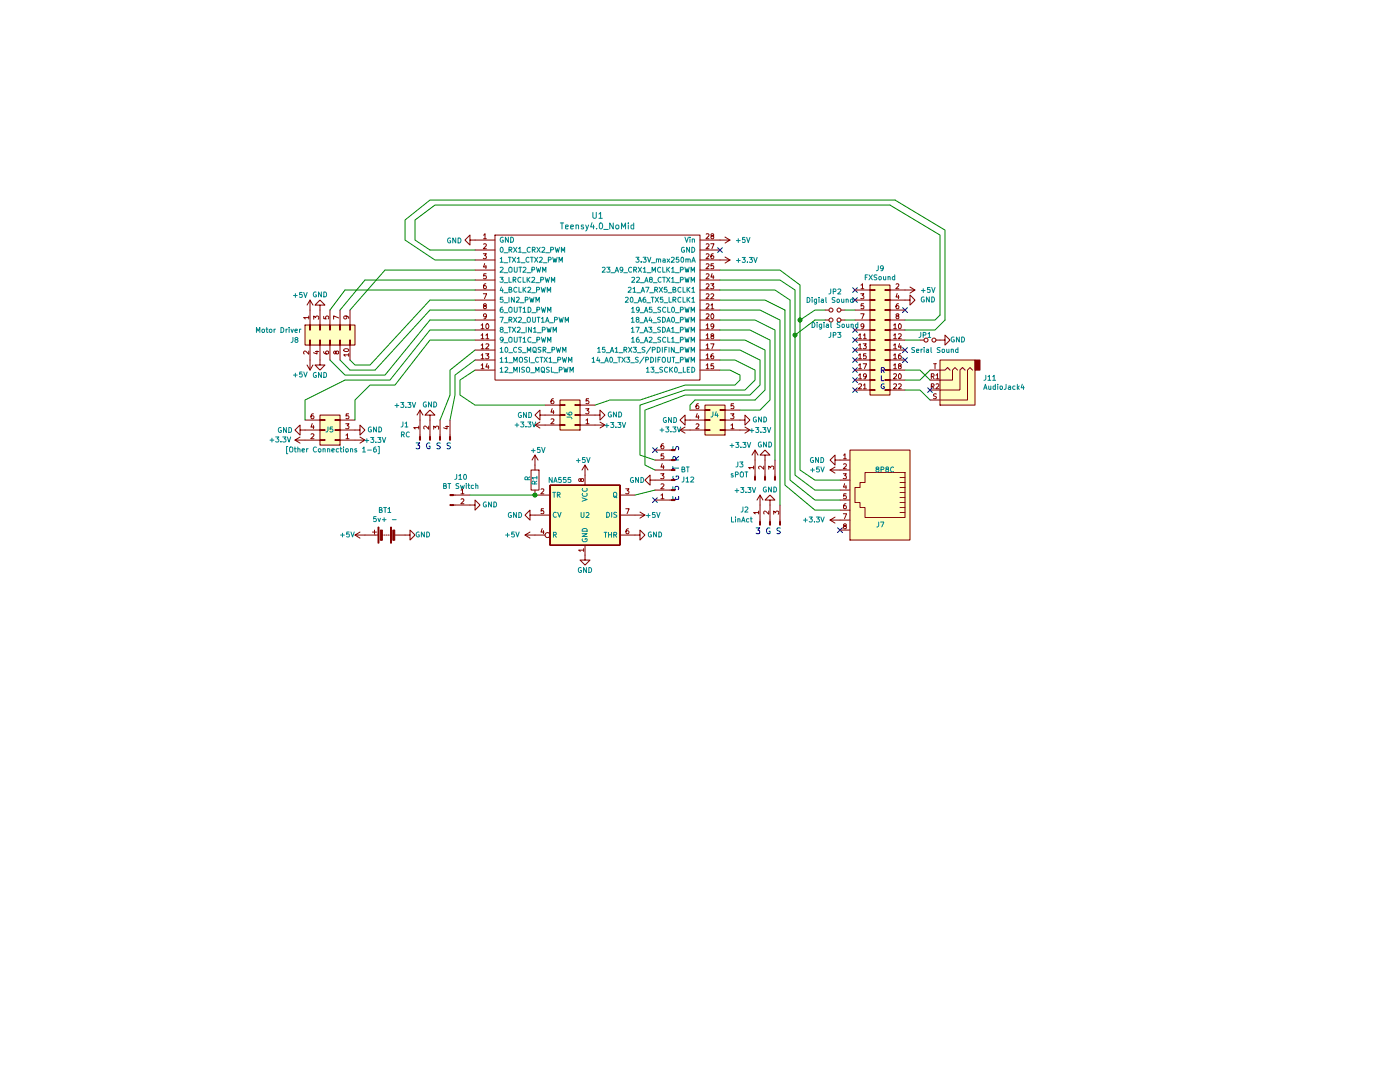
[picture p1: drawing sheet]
EESchema Schematic File Version 4
LIBS:ControlBoardT4-cache
EELAYER 29 0
EELAYER END
$Descr A4 11693 8268
encoding utf-8
Sheet 1 1
Title ""
Date ""
Rev ""
Comp ""
Comment1 ""
Comment2 ""
Comment3 ""
Comment4 ""
$EndDescr
$Comp
L Connector:Conn_01x04_Male J1
U 1 1
P 4300 4400
F 0 "J1" V 4450 4700 50  0000 R CNN
F 1 "RC" V 4350 4700 50  0000 R CNN
F 2 "Connector_PinHeader_2.54mm:PinHeader_1x04_P2.54mm_Vertical" H 4300 4400 50  0001 C CNN
F 3 "~" H 4300 4400 50  0001 C CNN
	1    4300 4400
	0    -1   -1   0   
$EndComp
$Comp
L Connector:Conn_01x03_Male J3
U 1 1
P 7650 4800
F 0 "J3" V 7800 5100 50  0000 R CNN
F 1 "sPOT" V 7700 5150 50  0000 R CNN
F 2 "Connector_PinHeader_2.54mm:PinHeader_1x03_P2.54mm_Vertical" H 7650 4800 50  0001 C CNN
F 3 "~" H 7650 4800 50  0001 C CNN
	1    7650 4800
	0    -1   -1   0   
$EndComp
$Comp
L Device:Battery BT1
U 1 1
P 3850 5350
F 0 "BT1" V 4095 5350 50  0000 C CNN
F 1 "5v+ -" V 4004 5350 50  0000 C CNN
F 2 "Connector_PinHeader_2.54mm:PinHeader_1x02_P2.54mm_Vertical" V 3850 5410 50  0001 C CNN
F 3 "~" V 3850 5410 50  0001 C CNN
	1    3850 5350
	0    -1   -1   0   
$EndComp
$Comp
L Connector_Generic:Conn_02x03_Odd_Even J4
U 1 1
P 7200 4200
F 0 "J4" H 7300 4150 50  0000 R CNN
F 1 "Other 1 & 2" V 7205 4012 50  0001 R CNN
F 2 "Connector_PinHeader_2.54mm:PinHeader_2x03_P2.54mm_Vertical" H 7200 4200 50  0001 C CNN
F 3 "~" H 7200 4200 50  0001 C CNN
	1    7200 4200
	-1   0    0    1   
$EndComp
$Comp
L Connector_Generic:Conn_02x03_Odd_Even J5
U 1 1
P 3350 4300
F 0 "J5" H 3450 4300 50  0000 R CNN
F 1 "[Other Connections 1-6]" H 3850 4500 50  0000 R CNN
F 2 "Connector_PinHeader_2.54mm:PinHeader_2x03_P2.54mm_Vertical" H 3350 4300 50  0001 C CNN
F 3 "~" H 3350 4300 50  0001 C CNN
	1    3350 4300
	-1   0    0    1   
$EndComp
$Comp
L Connector_Generic:Conn_02x03_Odd_Even J6
U 1 1
P 5750 4150
F 0 "J6" V 5800 4200 50  0000 R CNN
F 1 "Other 5 & 6" V 5755 3962 50  0001 R CNN
F 2 "Connector_PinHeader_2.54mm:PinHeader_2x03_P2.54mm_Vertical" H 5750 4150 50  0001 C CNN
F 3 "~" H 5750 4150 50  0001 C CNN
	1    5750 4150
	-1   0    0    1   
$EndComp
Text Notes 8609 4550 3    59   ~ 0
3 Y X 2 1 5 G
Text Notes 4150 4500 0    59   ~ 0
3 G S S\n
Text Notes 3050 3400 0    59   ~ 0
5 G S S S
$Comp
L Connector_Generic:Conn_02x05_Odd_Even J8
U 1 1
P 3300 3300
F 0 "J8" V 3400 3700 50  0000 R CNN
F 1 "Motor Driver" V 3300 4050 50  0000 R CNN
F 2 "Connector_PinHeader_2.54mm:PinHeader_2x05_P2.54mm_Vertical" H 3300 3300 50  0001 C CNN
F 3 "~" H 3300 3300 50  0001 C CNN
	1    3300 3300
	0    -1   1    0   
$EndComp
$Comp
L Useful~Modifications:Teensy4.0_NoMid U1
U 1 1
P 5950 3050
F 0 "U1" H 5975 3947 60  0000 C CNN
F 1 "Teensy4.0_NoMid" H 5975 3841 60  0000 C CNN
F 2 "Useful Modifications:Teensy40_NoMid" H 5900 2100 60  0001 C CNN
F 3 "" H 5900 2100 60  0000 C CNN
	1    5950 3050
	1    0    0    -1  
$EndComp
$Comp
L power:+5V #PWR026
U 1 1
P 7200 2400
F 0 "#PWR026" H 7200 2250 50  0001 C CNN
F 1 "+5V" V 7200 2550 50  0000 L CNN
F 2 "" H 7200 2400 50  0001 C CNN
F 3 "" H 7200 2400 50  0001 C CNN
	1    7200 2400
	0    1    1    0   
$EndComp
$Comp
L power:+5V #PWR024
U 1 1
P 3650 5350
F 0 "#PWR024" H 3650 5200 50  0001 C CNN
F 1 "+5V" V 3650 5450 50  0000 L CNN
F 2 "" H 3650 5350 50  0001 C CNN
F 3 "" H 3650 5350 50  0001 C CNN
	1    3650 5350
	0    -1   -1   0   
$EndComp
$Comp
L power:+5V #PWR033
U 1 1
P 9050 2900
F 0 "#PWR033" H 9050 2750 50  0001 C CNN
F 1 "+5V" V 9050 3050 50  0000 L CNN
F 2 "" H 9050 2900 50  0001 C CNN
F 3 "" H 9050 2900 50  0001 C CNN
	1    9050 2900
	0    1    1    0   
$EndComp
$Comp
L power:+5V #PWR029
U 1 1
P 8400 4700
F 0 "#PWR029" H 8400 4550 50  0001 C CNN
F 1 "+5V" V 8400 4850 50  0000 L CNN
F 2 "" H 8400 4700 50  0001 C CNN
F 3 "" H 8400 4700 50  0001 C CNN
	1    8400 4700
	0    -1   -1   0   
$EndComp
$Comp
L power:+3.3V #PWR027
U 1 1
P 7200 2600
F 0 "#PWR027" H 7200 2450 50  0001 C CNN
F 1 "+3.3V" V 7200 2750 50  0000 L CNN
F 2 "" H 7200 2600 50  0001 C CNN
F 3 "" H 7200 2600 50  0001 C CNN
	1    7200 2600
	0    1    1    0   
$EndComp
$Comp
L power:+5V #PWR032
U 1 1
P 5850 4750
F 0 "#PWR032" H 5850 4600 50  0001 C CNN
F 1 "+5V" H 5750 4900 50  0000 L CNN
F 2 "" H 5850 4750 50  0001 C CNN
F 3 "" H 5850 4750 50  0001 C CNN
	1    5850 4750
	1    0    0    -1  
$EndComp
$Comp
L power:GND #PWR023
U 1 1
P 4750 2400
F 0 "#PWR023" H 4750 2150 50  0001 C CNN
F 1 "GND" V 4755 2272 50  0000 R CNN
F 2 "" H 4750 2400 50  0001 C CNN
F 3 "" H 4750 2400 50  0001 C CNN
	1    4750 2400
	0    1    1    0   
$EndComp
$Comp
L power:GND #PWR012
U 1 1
P 3200 3100
F 0 "#PWR012" H 3200 2850 50  0001 C CNN
F 1 "GND" H 3200 2950 50  0000 C CNN
F 2 "" H 3200 3100 50  0001 C CNN
F 3 "" H 3200 3100 50  0001 C CNN
	1    3200 3100
	-1   0    0    1   
$EndComp
$Comp
L power:GND #PWR013
U 1 1
P 3200 3600
F 0 "#PWR013" H 3200 3350 50  0001 C CNN
F 1 "GND" H 3200 3450 50  0000 C CNN
F 2 "" H 3200 3600 50  0001 C CNN
F 3 "" H 3200 3600 50  0001 C CNN
	1    3200 3600
	1    0    0    -1  
$EndComp
$Comp
L power:GND #PWR014
U 1 1
P 4300 4200
F 0 "#PWR014" H 4300 3950 50  0001 C CNN
F 1 "GND" H 4300 4050 50  0000 C CNN
F 2 "" H 4300 4200 50  0001 C CNN
F 3 "" H 4300 4200 50  0001 C CNN
	1    4300 4200
	-1   0    0    1   
$EndComp
$Comp
L power:GND #PWR015
U 1 1
P 7700 5050
F 0 "#PWR015" H 7700 4800 50  0001 C CNN
F 1 "GND" H 7700 4900 50  0000 C CNN
F 2 "" H 7700 5050 50  0001 C CNN
F 3 "" H 7700 5050 50  0001 C CNN
	1    7700 5050
	-1   0    0    1   
$EndComp
$Comp
L power:GND #PWR016
U 1 1
P 7650 4600
F 0 "#PWR016" H 7650 4350 50  0001 C CNN
F 1 "GND" H 7650 4450 50  0000 C CNN
F 2 "" H 7650 4600 50  0001 C CNN
F 3 "" H 7650 4600 50  0001 C CNN
	1    7650 4600
	-1   0    0    1   
$EndComp
$Comp
L power:GND #PWR017
U 1 1
P 6900 4200
F 0 "#PWR017" H 6900 3950 50  0001 C CNN
F 1 "GND" V 6900 4000 50  0000 C CNN
F 2 "" H 6900 4200 50  0001 C CNN
F 3 "" H 6900 4200 50  0001 C CNN
	1    6900 4200
	0    1    1    0   
$EndComp
$Comp
L power:GND #PWR018
U 1 1
P 7400 4200
F 0 "#PWR018" H 7400 3950 50  0001 C CNN
F 1 "GND" V 7400 4000 50  0000 C CNN
F 2 "" H 7400 4200 50  0001 C CNN
F 3 "" H 7400 4200 50  0001 C CNN
	1    7400 4200
	0    -1   -1   0   
$EndComp
$Comp
L power:GND #PWR019
U 1 1
P 3050 4300
F 0 "#PWR019" H 3050 4050 50  0001 C CNN
F 1 "GND" V 3050 4100 50  0000 C CNN
F 2 "" H 3050 4300 50  0001 C CNN
F 3 "" H 3050 4300 50  0001 C CNN
	1    3050 4300
	0    1    1    0   
$EndComp
$Comp
L power:GND #PWR020
U 1 1
P 3550 4300
F 0 "#PWR020" H 3550 4050 50  0001 C CNN
F 1 "GND" V 3550 4100 50  0000 C CNN
F 2 "" H 3550 4300 50  0001 C CNN
F 3 "" H 3550 4300 50  0001 C CNN
	1    3550 4300
	0    -1   -1   0   
$EndComp
$Comp
L power:GND #PWR021
U 1 1
P 5450 4150
F 0 "#PWR021" H 5450 3900 50  0001 C CNN
F 1 "GND" V 5450 3950 50  0000 C CNN
F 2 "" H 5450 4150 50  0001 C CNN
F 3 "" H 5450 4150 50  0001 C CNN
	1    5450 4150
	0    1    1    0   
$EndComp
$Comp
L power:GND #PWR022
U 1 1
P 5950 4150
F 0 "#PWR022" H 5950 3900 50  0001 C CNN
F 1 "GND" V 5950 3950 50  0000 C CNN
F 2 "" H 5950 4150 50  0001 C CNN
F 3 "" H 5950 4150 50  0001 C CNN
	1    5950 4150
	0    -1   -1   0   
$EndComp
$Comp
L power:+5V #PWR01
U 1 1
P 3100 3100
F 0 "#PWR01" H 3100 2950 50  0001 C CNN
F 1 "+5V" H 3000 3250 50  0000 C CNN
F 2 "" H 3100 3100 50  0001 C CNN
F 3 "" H 3100 3100 50  0001 C CNN
	1    3100 3100
	1    0    0    -1  
$EndComp
$Comp
L power:+5V #PWR02
U 1 1
P 3100 3600
F 0 "#PWR02" H 3100 3450 50  0001 C CNN
F 1 "+5V" H 3200 3750 50  0000 C CNN
F 2 "" H 3100 3600 50  0001 C CNN
F 3 "" H 3100 3600 50  0001 C CNN
	1    3100 3600
	-1   0    0    1   
$EndComp
$Comp
L power:+3.3V #PWR03
U 1 1
P 4200 4200
F 0 "#PWR03" H 4200 4050 50  0001 C CNN
F 1 "+3.3V" H 4050 4350 50  0000 C CNN
F 2 "" H 4200 4200 50  0001 C CNN
F 3 "" H 4200 4200 50  0001 C CNN
	1    4200 4200
	1    0    0    -1  
$EndComp
$Comp
L power:+3.3V #PWR04
U 1 1
P 7600 5050
F 0 "#PWR04" H 7600 4900 50  0001 C CNN
F 1 "+3.3V" H 7450 5200 50  0000 C CNN
F 2 "" H 7600 5050 50  0001 C CNN
F 3 "" H 7600 5050 50  0001 C CNN
	1    7600 5050
	1    0    0    -1  
$EndComp
$Comp
L power:+3.3V #PWR05
U 1 1
P 7550 4600
F 0 "#PWR05" H 7550 4450 50  0001 C CNN
F 1 "+3.3V" H 7400 4750 50  0000 C CNN
F 2 "" H 7550 4600 50  0001 C CNN
F 3 "" H 7550 4600 50  0001 C CNN
	1    7550 4600
	1    0    0    -1  
$EndComp
$Comp
L power:+3.3V #PWR06
U 1 1
P 6900 4300
F 0 "#PWR06" H 6900 4150 50  0001 C CNN
F 1 "+3.3V" V 6900 4500 50  0000 C CNN
F 2 "" H 6900 4300 50  0001 C CNN
F 3 "" H 6900 4300 50  0001 C CNN
	1    6900 4300
	0    -1   -1   0   
$EndComp
$Comp
L power:+3.3V #PWR010
U 1 1
P 5450 4250
F 0 "#PWR010" H 5450 4100 50  0001 C CNN
F 1 "+3.3V" V 5450 4450 50  0000 C CNN
F 2 "" H 5450 4250 50  0001 C CNN
F 3 "" H 5450 4250 50  0001 C CNN
	1    5450 4250
	0    -1   -1   0   
$EndComp
$Comp
L power:+3.3V #PWR09
U 1 1
P 3550 4400
F 0 "#PWR09" H 3550 4250 50  0001 C CNN
F 1 "+3.3V" V 3550 4600 50  0000 C CNN
F 2 "" H 3550 4400 50  0001 C CNN
F 3 "" H 3550 4400 50  0001 C CNN
	1    3550 4400
	0    1    1    0   
$EndComp
$Comp
L power:+3.3V #PWR08
U 1 1
P 3050 4400
F 0 "#PWR08" H 3050 4250 50  0001 C CNN
F 1 "+3.3V" V 3050 4650 50  0000 C CNN
F 2 "" H 3050 4400 50  0001 C CNN
F 3 "" H 3050 4400 50  0001 C CNN
	1    3050 4400
	0    -1   -1   0   
$EndComp
$Comp
L power:+3.3V #PWR07
U 1 1
P 7400 4300
F 0 "#PWR07" H 7400 4150 50  0001 C CNN
F 1 "+3.3V" V 7400 4500 50  0000 C CNN
F 2 "" H 7400 4300 50  0001 C CNN
F 3 "" H 7400 4300 50  0001 C CNN
	1    7400 4300
	0    1    1    0   
$EndComp
$Comp
L power:+3.3V #PWR011
U 1 1
P 5950 4250
F 0 "#PWR011" H 5950 4100 50  0001 C CNN
F 1 "+3.3V" V 5950 4450 50  0000 C CNN
F 2 "" H 5950 4250 50  0001 C CNN
F 3 "" H 5950 4250 50  0001 C CNN
	1    5950 4250
	0    1    1    0   
$EndComp
$Comp
L power:+3.3V #PWR030
U 1 1
P 8400 5200
F 0 "#PWR030" H 8400 5050 50  0001 C CNN
F 1 "+3.3V" V 8400 5350 50  0000 L CNN
F 2 "" H 8400 5200 50  0001 C CNN
F 3 "" H 8400 5200 50  0001 C CNN
	1    8400 5200
	0    -1   -1   0   
$EndComp
$Comp
L power:GND #PWR025
U 1 1
P 4050 5350
F 0 "#PWR025" H 4050 5100 50  0001 C CNN
F 1 "GND" V 4050 5250 50  0000 R CNN
F 2 "" H 4050 5350 50  0001 C CNN
F 3 "" H 4050 5350 50  0001 C CNN
	1    4050 5350
	0    -1   -1   0   
$EndComp
$Comp
L power:GND #PWR034
U 1 1
P 9050 3000
F 0 "#PWR034" H 9050 2750 50  0001 C CNN
F 1 "GND" V 9050 2850 50  0000 R CNN
F 2 "" H 9050 3000 50  0001 C CNN
F 3 "" H 9050 3000 50  0001 C CNN
	1    9050 3000
	0    -1   -1   0   
$EndComp
$Comp
L power:GND #PWR028
U 1 1
P 8400 4600
F 0 "#PWR028" H 8400 4350 50  0001 C CNN
F 1 "GND" V 8400 4450 50  0000 R CNN
F 2 "" H 8400 4600 50  0001 C CNN
F 3 "" H 8400 4600 50  0001 C CNN
	1    8400 4600
	0    1    1    0   
$EndComp
Wire Wire Line
	8400 4800 8150 4800
Wire Wire Line
	8150 4800 8000 4700
Wire Wire Line
	8000 4700 8000 3200
Wire Wire Line
	8550 3200 8450 3200
Wire Wire Line
	8150 3200 7950 3350
Wire Wire Line
	7950 3350 7950 4750
Wire Wire Line
	7950 4750 8150 4900
Wire Wire Line
	8150 4900 8400 4900
Wire Wire Line
	8400 5000 8150 5000
Wire Wire Line
	8150 5000 7900 4800
Wire Wire Line
	7900 4800 7900 3000
Wire Wire Line
	7850 3100 7850 4850
Wire Wire Line
	7850 4850 8150 5100
Wire Wire Line
	8150 5100 8400 5100
Text Notes 7550 5350 0    59   ~ 0
3 G S
Wire Wire Line
	3500 3100 3850 2700
Wire Wire Line
	3650 2800 3400 3100
Wire Wire Line
	3300 3100 3450 2900
Wire Wire Line
	3500 3600 3550 3650
Wire Wire Line
	3550 3650 3700 3650
Wire Wire Line
	3700 3650 4300 3000
Wire Wire Line
	3400 3600 3500 3700
Wire Wire Line
	3750 3700 4300 3100
Wire Wire Line
	3500 3700 3750 3700
Wire Wire Line
	4300 3200 3850 3750
Wire Wire Line
	3850 3750 3450 3750
Wire Wire Line
	3450 3750 3300 3600
NoConn ~ 8400 5300
NoConn ~ 8550 3600
NoConn ~ 8550 3500
NoConn ~ 8550 3400
NoConn ~ 8550 2900
NoConn ~ 8550 3700
NoConn ~ 8550 3800
NoConn ~ 8550 3900
NoConn ~ 9050 3600
NoConn ~ 8550 3000
NoConn ~ 8550 3300
NoConn ~ 9050 3500
NoConn ~ 9050 3100
NoConn ~ 7200 2500
$Comp
L Device:Jumper_NO_Small JP1
U 1 1
P 9300 3400
F 0 "JP1" H 9250 3450 50  0000 C CNN
F 1 "Serial Sound" H 9350 3300 50  0000 C CNN
F 2 "Jumper:SolderJumper-2_P1.3mm_Open_TrianglePad1.0x1.5mm" H 9300 3400 50  0001 C CNN
F 3 "~" H 9300 3400 50  0001 C CNN
	1    9300 3400
	1    0    0    -1  
$EndComp
$Comp
L power:GND #PWR035
U 1 1
P 9400 3400
F 0 "#PWR035" H 9400 3150 50  0001 C CNN
F 1 "GND" V 9400 3300 50  0000 R CNN
F 2 "" H 9400 3400 50  0001 C CNN
F 3 "" H 9400 3400 50  0001 C CNN
	1    9400 3400
	0    -1   -1   0   
$EndComp
$Comp
L Connector:Conn_01x03_Male J2
U 1 1
P 7700 5250
F 0 "J2" V 7850 5550 50  0000 R CNN
F 1 "LinAct" V 7750 5650 50  0000 R CNN
F 2 "Connector_PinHeader_2.54mm:PinHeader_1x03_P2.54mm_Vertical" H 7700 5250 50  0001 C CNN
F 3 "~" H 7700 5250 50  0001 C CNN
	1    7700 5250
	0    -1   -1   0   
$EndComp
Wire Wire Line
	9050 3400 9200 3400
Wire Wire Line
	8000 3200 8150 3100
Wire Wire Line
	8150 3100 8250 3100
$Comp
L Device:Jumper_NO_Small JP2
U 1 1
P 8350 3100
F 0 "JP2" H 8350 3285 50  0000 C CNN
F 1 "Digial Sound" H 8300 3200 50  0000 C CNN
F 2 "Jumper:SolderJumper-2_P1.3mm_Open_TrianglePad1.0x1.5mm" H 8350 3100 50  0001 C CNN
F 3 "~" H 8350 3100 50  0001 C CNN
	1    8350 3100
	1    0    0    -1  
$EndComp
Wire Wire Line
	8450 3100 8550 3100
$Comp
L Device:Jumper_NO_Small JP3
U 1 1
P 8350 3200
F 0 "JP3" H 8350 3050 50  0000 C CNN
F 1 "Digial Sound" H 8350 3150 50  0000 C CNN
F 2 "Jumper:SolderJumper-2_P1.3mm_Open_TrianglePad1.0x1.5mm" H 8350 3200 50  0001 C CNN
F 3 "~" H 8350 3200 50  0001 C CNN
	1    8350 3200
	1    0    0    -1  
$EndComp
Wire Wire Line
	8250 3200 8150 3200
$Comp
L Timer:NA555 U2
U 1 1
P 5850 5150
F 0 "U2" H 5850 5150 50  0000 C CNN
F 1 "NA555" H 5600 5500 50  0000 C CNN
F 2 "Package_DIP:DIP-8_W7.62mm" H 5850 5150 50  0001 C CNN
F 3 "http://www.ti.com/lit/ds/symlink/ne555.pdf" H 5850 5150 50  0001 C CNN
	1    5850 5150
	1    0    0    -1  
$EndComp
$Comp
L Connector:Conn_01x02_Male J10
U 1 1
P 4500 4950
F 0 "J10" H 4608 5131 50  0000 C CNN
F 1 "BT Switch" H 4608 5040 50  0000 C CNN
F 2 "Connector_PinHeader_2.54mm:PinHeader_1x02_P2.54mm_Vertical" H 4500 4950 50  0001 C CNN
F 3 "~" H 4500 4950 50  0001 C CNN
	1    4500 4950
	1    0    0    -1  
$EndComp
$Comp
L power:GND #PWR040
U 1 1
P 5850 5550
F 0 "#PWR040" H 5850 5300 50  0001 C CNN
F 1 "GND" H 5850 5400 50  0000 C CNN
F 2 "" H 5850 5550 50  0001 C CNN
F 3 "" H 5850 5550 50  0001 C CNN
	1    5850 5550
	1    0    0    -1  
$EndComp
$Comp
L power:GND #PWR036
U 1 1
P 4700 5050
F 0 "#PWR036" H 4700 4800 50  0001 C CNN
F 1 "GND" V 4700 4850 50  0000 C CNN
F 2 "" H 4700 5050 50  0001 C CNN
F 3 "" H 4700 5050 50  0001 C CNN
	1    4700 5050
	0    -1   -1   0   
$EndComp
$Comp
L power:+5V #PWR037
U 1 1
P 5350 4650
F 0 "#PWR037" H 5350 4500 50  0001 C CNN
F 1 "+5V" H 5300 4800 50  0000 L CNN
F 2 "" H 5350 4650 50  0001 C CNN
F 3 "" H 5350 4650 50  0001 C CNN
	1    5350 4650
	1    0    0    -1  
$EndComp
$Comp
L power:+5V #PWR039
U 1 1
P 5350 5350
F 0 "#PWR039" H 5350 5200 50  0001 C CNN
F 1 "+5V" V 5350 5500 50  0000 L CNN
F 2 "" H 5350 5350 50  0001 C CNN
F 3 "" H 5350 5350 50  0001 C CNN
	1    5350 5350
	0    -1   -1   0   
$EndComp
$Comp
L power:+5V #PWR041
U 1 1
P 6350 5150
F 0 "#PWR041" H 6350 5000 50  0001 C CNN
F 1 "+5V" V 6350 5250 50  0000 L CNN
F 2 "" H 6350 5150 50  0001 C CNN
F 3 "" H 6350 5150 50  0001 C CNN
	1    6350 5150
	0    1    1    0   
$EndComp
$Comp
L power:GND #PWR042
U 1 1
P 6350 5350
F 0 "#PWR042" H 6350 5100 50  0001 C CNN
F 1 "GND" V 6350 5150 50  0000 C CNN
F 2 "" H 6350 5350 50  0001 C CNN
F 3 "" H 6350 5350 50  0001 C CNN
	1    6350 5350
	0    -1   -1   0   
$EndComp
$Comp
L power:GND #PWR038
U 1 1
P 5350 5150
F 0 "#PWR038" H 5350 4900 50  0001 C CNN
F 1 "GND" V 5350 4950 50  0000 C CNN
F 2 "" H 5350 5150 50  0001 C CNN
F 3 "" H 5350 5150 50  0001 C CNN
	1    5350 5150
	0    1    1    0   
$EndComp
Wire Wire Line
	8000 3200 8000 2850
Wire Wire Line
	8000 2850 7800 2700
Wire Wire Line
	7800 2700 7200 2700
Connection ~ 8000 3200
Wire Wire Line
	7950 3350 7950 2900
Wire Wire Line
	7950 2900 7800 2800
Wire Wire Line
	7800 2800 7200 2800
Connection ~ 7950 3350
Wire Wire Line
	7900 3000 7750 2900
Wire Wire Line
	7750 2900 7200 2900
Wire Wire Line
	7850 3100 7650 3000
Wire Wire Line
	7650 3000 7200 3000
Wire Wire Line
	7200 3100 7600 3100
Wire Wire Line
	7600 3100 7800 3200
Wire Wire Line
	7800 3200 7800 5050
Wire Wire Line
	7200 3200 7550 3200
Wire Wire Line
	7550 3200 7750 3300
Wire Wire Line
	7750 3300 7750 4600
$Comp
L power:GND #PWR031
U 1 1
P 6550 4800
F 0 "#PWR031" H 6550 4550 50  0001 C CNN
F 1 "GND" V 6550 4700 50  0000 R CNN
F 2 "" H 6550 4800 50  0001 C CNN
F 3 "" H 6550 4800 50  0001 C CNN
	1    6550 4800
	0    1    1    0   
$EndComp
NoConn ~ 6550 4500
Wire Wire Line
	7200 3300 7500 3300
Wire Wire Line
	7500 3300 7700 3400
Wire Wire Line
	7700 3400 7700 4000
Wire Wire Line
	7700 4000 7600 4100
Wire Wire Line
	7600 4100 7400 4100
Wire Wire Line
	7200 3400 7450 3400
Wire Wire Line
	7450 3400 7650 3500
Wire Wire Line
	7650 3500 7650 3900
Wire Wire Line
	7650 3900 7550 4000
Wire Wire Line
	6950 4000 6900 4050
Wire Wire Line
	6900 4050 6900 4100
Wire Wire Line
	6950 4000 7550 4000
Wire Wire Line
	7200 3500 7400 3500
Wire Wire Line
	7400 3500 7600 3600
Wire Wire Line
	7600 3600 7600 3850
Wire Wire Line
	7600 3850 7500 3950
Wire Wire Line
	7500 3950 6850 3950
Wire Wire Line
	6850 3950 6450 4100
Wire Wire Line
	6450 4100 6450 4650
Wire Wire Line
	6450 4650 6550 4700
Wire Wire Line
	7200 3600 7350 3600
Wire Wire Line
	7350 3600 7550 3700
Wire Wire Line
	7550 3700 7550 3800
Wire Wire Line
	7550 3800 7450 3900
Wire Wire Line
	7450 3900 6850 3900
Wire Wire Line
	6850 3900 6400 4050
Wire Wire Line
	6400 4050 6400 4550
Wire Wire Line
	6400 4550 6550 4600
Wire Wire Line
	7200 3700 7300 3700
Wire Wire Line
	7300 3700 7400 3750
Wire Wire Line
	7400 3750 7400 3800
Wire Wire Line
	7400 3800 7350 3850
Wire Wire Line
	7350 3850 6850 3850
Wire Wire Line
	6850 3850 6400 4000
Wire Wire Line
	6400 4000 6100 4000
Wire Wire Line
	6100 4000 5950 4050
Wire Wire Line
	4750 3700 4600 3800
Wire Wire Line
	4600 3800 4600 3950
Wire Wire Line
	4600 3950 4750 4050
Wire Wire Line
	4750 4050 5450 4050
Wire Wire Line
	4750 3600 4550 3750
Wire Wire Line
	4550 3750 4550 3950
Wire Wire Line
	4550 3950 4500 4200
Wire Wire Line
	4750 3500 4500 3700
Wire Wire Line
	4500 3700 4500 3950
Wire Wire Line
	4500 3950 4400 4200
Text Notes 8800 3300 0    50   ~ 0
T\nR\nU
Wire Wire Line
	4300 3200 4750 3200
Wire Wire Line
	4300 3100 4750 3100
Wire Wire Line
	4300 3000 4750 3000
Wire Wire Line
	3850 2700 4750 2700
Wire Wire Line
	3650 2800 4750 2800
Wire Wire Line
	3450 2900 4750 2900
Wire Wire Line
	4750 3300 4300 3300
Wire Wire Line
	4300 3300 3900 3800
Wire Wire Line
	3900 3800 3450 3800
Wire Wire Line
	4750 3400 4300 3400
Wire Wire Line
	4300 3400 3950 3850
Wire Wire Line
	3950 3850 3700 3850
Wire Wire Line
	3700 3850 3550 4000
Wire Wire Line
	3550 4000 3550 4200
Wire Wire Line
	3450 3800 3050 4000
Wire Wire Line
	3050 4000 3050 4200
Wire Wire Line
	4750 2500 4300 2500
Wire Wire Line
	8950 2000 4300 2000
Wire Wire Line
	4300 2000 4050 2200
Wire Wire Line
	4050 2200 4050 2400
Wire Wire Line
	4050 2400 4350 2600
Wire Wire Line
	4350 2600 4750 2600
Wire Wire Line
	8900 2050 9400 2350
Wire Wire Line
	9400 2350 9400 3150
Wire Wire Line
	8950 2000 9450 2300
Wire Wire Line
	9450 2300 9450 3200
Wire Wire Line
	8900 2050 4350 2050
Wire Wire Line
	4350 2050 4150 2200
Wire Wire Line
	4150 2200 4150 2400
Wire Wire Line
	4150 2400 4300 2500
$Comp
L Device:R R1
U 1 1
P 5350 4800
F 0 "R1" V 5350 4750 50  0000 L CNN
F 1 "R" V 5420 4755 50  0000 L CNN
F 2 "Resistor_THT:R_Axial_DIN0207_L6.3mm_D2.5mm_P7.62mm_Horizontal" V 5280 4800 50  0001 C CNN
F 3 "~" H 5350 4800 50  0001 C CNN
	1    5350 4800
	-1   0    0    1   
$EndComp
Wire Wire Line
	4700 4950 5350 4950
Connection ~ 5350 4950
$Comp
L Connector_Generic:Conn_02x11_Odd_Even J9
U 1 1
P 8750 3400
F 0 "J9" H 8800 4117 50  0000 C CNN
F 1 "FXSound" H 8800 4026 50  0000 C CNN
F 2 "Useful Modifications:FXSound_2x11_P2.54mm" H 8750 3400 50  0001 C CNN
F 3 "~" H 8750 3400 50  0001 C CNN
	1    8750 3400
	1    0    0    -1  
$EndComp
Wire Wire Line
	9400 3150 9350 3200
Wire Wire Line
	9350 3200 9050 3200
Wire Wire Line
	9450 3200 9350 3300
Wire Wire Line
	9350 3300 9050 3300
Text Notes 8800 3900 0    50   ~ 0
R\nL\nG
$Comp
L Connector:8P8C J7
U 1 1
P 8800 4900
F 0 "J7" H 8750 5250 50  0000 L CNN
F 1 "8P8C" H 8650 4700 50  0000 L CNN
F 2 "Connector_RJ:RJ45_Amphenol_54602-x08_Horizontal" V 8800 4925 50  0001 C CNN
F 3 "~" V 8800 4925 50  0001 C CNN
	1    8800 4900
	-1   0    0    1   
$EndComp
$Comp
L Connector:AudioJack4 J11
U 1 1
P 9500 3900
F 0 "J11" H 9170 3783 50  0000 R CNN
F 1 "AudioJack4" H 9170 3874 50  0000 R CNN
F 2 "Useful Modifications:Jack_3.5mm_PJ320A_Horizontal" H 9500 3900 50  0001 C CNN
F 3 "~" H 9500 3900 50  0001 C CNN
	1    9500 3900
	-1   0    0    1   
$EndComp
Wire Wire Line
	9050 3800 9200 3800
Wire Wire Line
	9200 3800 9300 3700
Wire Wire Line
	9050 3700 9200 3700
Wire Wire Line
	9200 3700 9300 3800
Wire Wire Line
	9050 3900 9200 3900
Wire Wire Line
	9200 3900 9300 4000
NoConn ~ 9300 3900
Wire Wire Line
	6350 4950 6550 4900
NoConn ~ 6550 5000
Text Notes 6800 4450 3    59   ~ 0
E 5 G T R S
$Comp
L Connector:Conn_01x06_Male J12
U 1 1
P 6750 4800
F 0 "J12" H 6550 4800 50  0000 L CNN
F 1 "BT" H 6600 4700 50  0000 L CNN
F 2 "Connector_PinHeader_2.54mm:PinHeader_1x06_P2.54mm_Vertical" H 6750 4800 50  0001 C CNN
F 3 "~" H 6750 4800 50  0001 C CNN
	1    6750 4800
	-1   0    0    1   
$EndComp
$EndSCHEMATC
